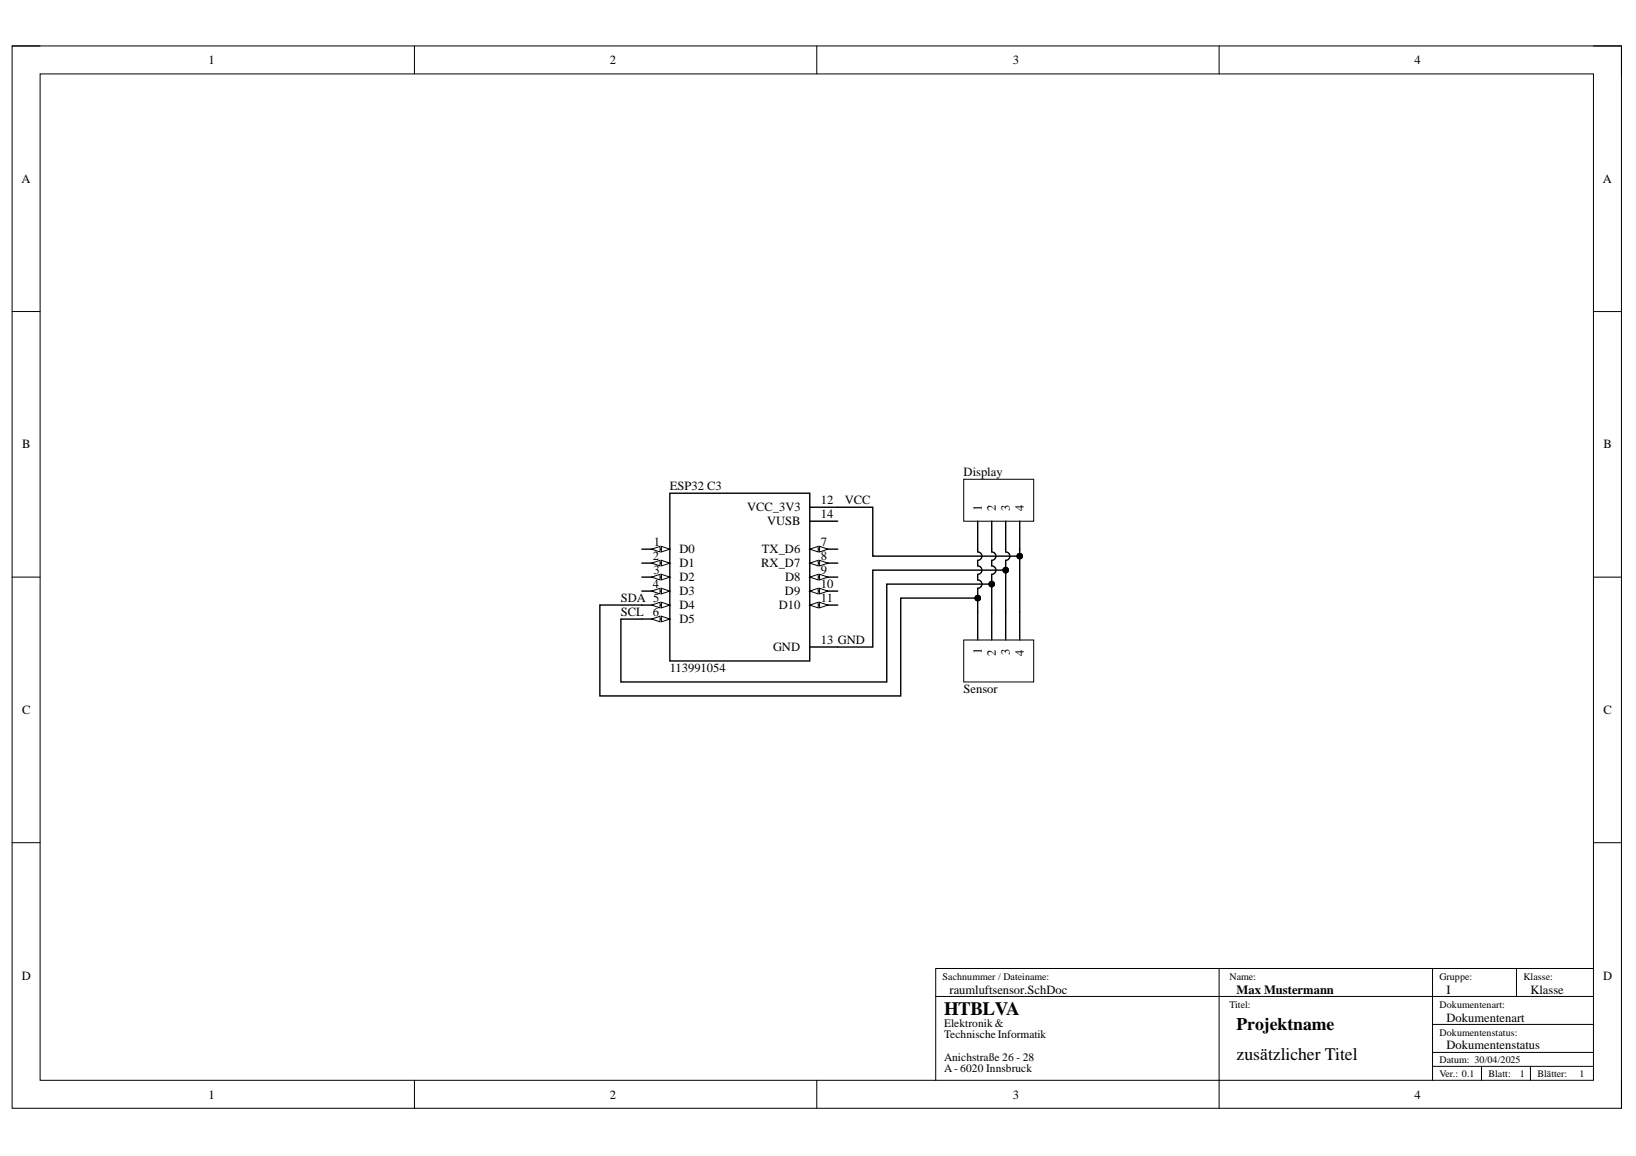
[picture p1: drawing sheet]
<svg xmlns="http://www.w3.org/2000/svg" width="297mm" height="210mm" viewBox="0 0 297 210" stroke-linecap="round" stroke-linejoin="round" font-family="sans-serif">
<path d="M2.2 8.3h292.2v192.9h-292.2z" fill="none" stroke="#000" stroke-width=".18"/>
<path d="M7.3 13.4h282v182.8h-282z" fill-rule="evenodd" fill="#fff"/>
<g fill="none" stroke="#000" stroke-width=".18">
<path d="M2.2 8.3h5.1M7.3 13.4h282v182.8h-282zM75.2 8.3v5.1M148.3 8.3v5.1M221.3 8.3v5.1M289.3 8.3h5.1v5.1M2.2 56.6h5.1M289.3 56.6h5.1M2.2 104.8h5.1M289.3 104.8h5.1M2.2 153h5.1M289.3 153h5.1"/>
<path d="M221.3 175.9v25.3M260.1 175.9v20.3M275.3 175.9v5M289.3 175.9h-119.4v20.3M75.2 196.2v5M148.3 196.2v5M169.9 180.9h119.4M260.1 186h29.2M260.1 193.6h29.2M260.1 191.1h29.2M269 193.6v2.6M277.9 193.6v2.6"/>
<path d="M294.4 196.2v5"/>
</g>
<path d="M121.6 89.6h25.4v30.4h-25.4z" fill-rule="evenodd" fill="#fff"/>
<path d="M116.5 99.7h5.1M121.6 89.6h25.4v30.4h-25.4z" fill="none" stroke="#000" stroke-width=".25"/>
<path d="M120.1 99.2l1.5 .5-1.5 .5z" fill="#fff"/>
<path d="M120.1 99.2l1.5 .5-1.5 .5z" fill="none" stroke="#000" stroke-width=".18"/>
<path d="M118.3 99.7l1.5-.5v1z" fill="#fff"/>
<path d="M118.3 99.7l1.5-.5v1z" fill="none" stroke="#000" stroke-width=".18"/>
<path d="M116.5 102.3h5.1" fill="none" stroke="#000" stroke-width=".25"/>
<path d="M120.1 101.7l1.5 .6-1.5 .5z" fill="#fff"/>
<path d="M120.1 101.7l1.5 .6-1.5 .5z" fill="none" stroke="#000" stroke-width=".18"/>
<path d="M118.3 102.3l1.5-.6v1.1z" fill="#fff"/>
<path d="M118.3 102.3l1.5-.6v1.1z" fill="none" stroke="#000" stroke-width=".18"/>
<path d="M116.5 104.8h5.1" fill="none" stroke="#000" stroke-width=".25"/>
<path d="M120.1 104.3l1.5 .5-1.5 .5z" fill="#fff"/>
<path d="M120.1 104.3l1.5 .5-1.5 .5z" fill="none" stroke="#000" stroke-width=".18"/>
<path d="M118.3 104.8l1.5-.5v1z" fill="#fff"/>
<path d="M118.3 104.8l1.5-.5v1z" fill="none" stroke="#000" stroke-width=".18"/>
<path d="M116.5 107.3h5.1" fill="none" stroke="#000" stroke-width=".25"/>
<path d="M120.1 106.8l1.5 .5-1.5 .5z" fill="#fff"/>
<path d="M120.1 106.8l1.5 .5-1.5 .5z" fill="none" stroke="#000" stroke-width=".18"/>
<path d="M118.3 107.3l1.5-.5v1z" fill="#fff"/>
<path d="M118.3 107.3l1.5-.5v1z" fill="none" stroke="#000" stroke-width=".18"/>
<path d="M116.5 109.9h5.1" fill="none" stroke="#000" stroke-width=".25"/>
<path d="M120.1 109.4l1.5 .5-1.5 .5z" fill="#fff"/>
<path d="M120.1 109.4l1.5 .5-1.5 .5z" fill="none" stroke="#000" stroke-width=".18"/>
<path d="M118.3 109.9l1.5-.5v1z" fill="#fff"/>
<path d="M118.3 109.9l1.5-.5v1z" fill="none" stroke="#000" stroke-width=".18"/>
<path d="M116.5 112.4h5.1" fill="none" stroke="#000" stroke-width=".25"/>
<path d="M120.1 111.9l1.5 .5-1.5 .5z" fill="#fff"/>
<path d="M120.1 111.9l1.5 .5-1.5 .5z" fill="none" stroke="#000" stroke-width=".18"/>
<path d="M118.3 112.4l1.5-.5v1z" fill="#fff"/>
<path d="M118.3 112.4l1.5-.5v1z" fill="none" stroke="#000" stroke-width=".18"/>
<path d="M147 92.1h5.1M147 94.6h5.1M147 99.7h5.1" fill="none" stroke="#000" stroke-width=".25"/>
<path d="M147 99.7l1.6-.5v1z" fill="#fff"/>
<path d="M147 99.7l1.6-.5v1z" fill="none" stroke="#000" stroke-width=".18"/>
<path d="M148.8 99.2l1.5 .5-1.5 .5z" fill="#fff"/>
<path d="M148.8 99.2l1.5 .5-1.5 .5z" fill="none" stroke="#000" stroke-width=".18"/>
<path d="M147 102.3h5.1" fill="none" stroke="#000" stroke-width=".25"/>
<path d="M147 102.3l1.6-.6v1.1z" fill="#fff"/>
<path d="M147 102.3l1.6-.6v1.1z" fill="none" stroke="#000" stroke-width=".18"/>
<path d="M148.8 101.7l1.5 .6-1.5 .5z" fill="#fff"/>
<path d="M148.8 101.7l1.5 .6-1.5 .5z" fill="none" stroke="#000" stroke-width=".18"/>
<path d="M147 104.8h5.1" fill="none" stroke="#000" stroke-width=".25"/>
<path d="M147 104.8l1.6-.5v1z" fill="#fff"/>
<path d="M147 104.8l1.6-.5v1z" fill="none" stroke="#000" stroke-width=".18"/>
<path d="M148.8 104.3l1.5 .5-1.5 .5z" fill="#fff"/>
<path d="M148.8 104.3l1.5 .5-1.5 .5z" fill="none" stroke="#000" stroke-width=".18"/>
<path d="M147 107.3h5.1" fill="none" stroke="#000" stroke-width=".25"/>
<path d="M147 107.3l1.6-.5v1z" fill="#fff"/>
<path d="M147 107.3l1.6-.5v1z" fill="none" stroke="#000" stroke-width=".18"/>
<path d="M148.8 106.8l1.5 .5-1.5 .5z" fill="#fff"/>
<path d="M148.8 106.8l1.5 .5-1.5 .5z" fill="none" stroke="#000" stroke-width=".18"/>
<path d="M147 109.9h5.1" fill="none" stroke="#000" stroke-width=".25"/>
<path d="M147 109.9l1.6-.5v1z" fill="#fff"/>
<path d="M147 109.9l1.6-.5v1z" fill="none" stroke="#000" stroke-width=".18"/>
<path d="M148.8 109.4l1.5 .5-1.5 .5z" fill="#fff"/>
<path d="M148.8 109.4l1.5 .5-1.5 .5z" fill="none" stroke="#000" stroke-width=".18"/>
<path d="M147 117.5h5.1" fill="none" stroke="#000" stroke-width=".25"/>
<path d="M175 87h12.7v7.6h-12.7z" fill-rule="evenodd" fill="#fff"/>
<path d="M175 87h12.7v7.6h-12.7z" fill="none" stroke="#000" stroke-width=".18"/>
<path d="M177.5 94.6v5.1M180.1 94.6v5.1M182.6 94.6v5.1M185.1 94.6v5.1" fill="none" stroke="#000" stroke-width=".25"/>
<path d="M175 116.2h12.7v7.6h-12.7z" fill-rule="evenodd" fill="#fff"/>
<g fill="none" stroke="#000" stroke-width=".18">
<path d="M175 116.2h12.7v7.6h-12.7z"/>
<circle cx="177.5" cy="108.6" r=".51"/>
<circle cx="180.1" cy="106.1" r=".51"/>
<circle cx="182.6" cy="103.5" r=".51"/>
<circle cx="185.1" cy="101" r=".51"/>
</g>
<path d="M152.1 92.1h6.4v8.9h26.6M177.5 99.7v.5a.76 .76 0 0 1 .8 .8 .76 .76 0 0 1-.8 .7v1.1a.77 .77 0 0 1 .8 .7 .77 .77 0 0 1-.8 .8v1a.76 .76 0 0 1 .8 .8 .76 .76 0 0 1-.8 .7v9.4M180.1 99.7v.5a.76 .76 0 0 1 .7 .8 .76 .76 0 0 1-.7 .7v1.1a.77 .77 0 0 1 .7 .7 .77 .77 0 0 1-.7 .8v11.9M182.6 99.7v.5a.76 .76 0 0 1 .8 .8 .76 .76 0 0 1-.8 .7v14.5M185.1 99.7v16.5M177.5 108.6h-14v17.8h-54.6v-16.5h7.6M180.1 106.1h-19.1v17.7h-48.3v-11.4h3.8M182.6 103.5h-24.1v14h-6.4" fill="none" stroke="#000" stroke-width=".25"/>
<g fill="#000">
<circle cx="177.5" cy="108.6" r=".51"/>
<circle cx="180.1" cy="106.1" r=".51"/>
<circle cx="182.6" cy="103.5" r=".51"/>
<circle cx="185.1" cy="101" r=".51"/>
</g>
<text font-size="3.4" x="171.4" y="184.2">HTBLVA</text>
<g font-size="3.2">
<text x="224.5" y="187">Projektname</text>
<text x="224.5" y="192.4">zusätzlicher Titel</text>
</g>
<g font-size="2.3">
<text x="37.8" y="11.6">1</text>
<text x="110.7" y="11.6">2</text>
<text x="183.9" y="11.6">3</text>
<text x="256.8" y="11.6">4</text>
<text x="3.9" y="33.2">A</text>
<text x="291" y="33.2">A</text>
<text x="4" y="81.4">B</text>
<text x="291.1" y="81.4">B</text>
<text x="121.6" y="89.1">ESP32 C3</text>
<text x="175" y="86.5">Display</text>
<text x="135.6" y="92.9">VCC_3V3</text>
<text x="139.3" y="95.4">VUSB</text>
<text x="149" y="91.6">12</text>
<text x="149" y="94.1">14</text>
<text x="153.4" y="91.6">VCC</text>
<text x="178.3" y="92.9" transform="rotate(-90 178.3 92.9)">1</text>
<text x="180.8" y="92.9" transform="rotate(-90 180.8 92.9)">2</text>
<text x="183.4" y="92.9" transform="rotate(-90 183.4 92.9)">3</text>
<text x="185.9" y="92.9" transform="rotate(-90 185.9 92.9)">4</text>
<text x="118.5" y="101.7">2</text>
<text x="118.7" y="99.2">1</text>
<text x="123.4" y="100.5">D0</text>
<text x="138.3" y="100.5">TX_D6</text>
<text x="149" y="99.2">7</text>
<text x="149" y="101.7">8</text>
<text x="118.5" y="106.8">4</text>
<text x="118.6" y="104.3">3</text>
<text x="123.4" y="103">D1</text>
<text x="123.4" y="105.5">D2</text>
<text x="138.2" y="103">RX_D7</text>
<text x="142.6" y="105.5">D8</text>
<text x="149" y="104.3">9</text>
<text x="149" y="106.8">10</text>
<text x="112.7" y="111.9">SCL</text>
<text x="112.7" y="109.3">SDA 5</text>
<text x="118.5" y="111.9">6</text>
<text x="123.4" y="108.1">D3</text>
<text x="123.4" y="110.6">D4</text>
<text x="123.4" y="113.1">D5</text>
<text x="141.4" y="110.6">D10</text>
<text x="142.5" y="108.1">D9</text>
<text x="149" y="109.3">11</text>
<text x="140.4" y="118.2">GND</text>
<text x="149" y="117">13 GND</text>
<text x="178.3" y="118.8" transform="rotate(-90 178.3 118.8)">1</text>
<text x="180.8" y="119" transform="rotate(-90 180.8 119)">2</text>
<text x="183.4" y="118.9" transform="rotate(-90 183.4 118.9)">3</text>
<text x="185.9" y="119" transform="rotate(-90 185.9 119)">4</text>
<text x="121.6" y="122">113991054</text>
<text x="175" y="125.8">Sensor</text>
<text x="4" y="129.7">C</text>
<text x="291.1" y="129.7">C</text>
<text x="4" y="177.9">D</text>
<text x="291.1" y="177.9">D</text>
<text x="172.4" y="180.4">raumluftsensor.SchDoc</text>
<text x="224.5" y="180.4">Max Mustermann</text>
<text x="262.6" y="180.4">I</text>
<text x="262.6" y="185.5">Dokumentenart</text>
<text x="277.9" y="180.4">Klasse</text>
<text x="262.6" y="190.6">Dokumentenstatus</text>
<text x="37.8" y="199.5">1</text>
<text x="110.7" y="199.5">2</text>
<text x="183.9" y="199.5">3</text>
<text x="256.8" y="199.5">4</text>
</g>
<g font-size="2.1">
<text x="171.4" y="186.5">Elektronik&amp;</text>
<text x="171.4" y="188.6">TechnischeInformatik</text>
<text x="171.4" y="192.6">Anichstraße 26 - 28</text>
<text x="171.4" y="194.7">A- 6020 Innsbruck</text>
</g>
<g font-size="1.8">
<text x="171.2" y="178">Sachnummer / Dateiname:</text>
<text x="223.2" y="178">Name:</text>
<text x="261.4" y="178">Gruppe:</text>
<text x="276.6" y="178">Klasse:</text>
<text x="223.2" y="183">Titel:</text>
<text x="261.4" y="183">Dokumentenart:</text>
<text x="261.4" y="188.1">Dokumentenstatus:</text>
<text x="261.4" y="193">Datum: 30/04/2025</text>
<text x="261.4" y="195.5">Ver.: 0.1</text>
<text x="270.3" y="195.5">Blatt:</text>
<text x="275.9" y="195.5">1</text>
<text x="279.1" y="195.5">Blätter:</text>
<text x="286.8" y="195.5">1</text>
</g>
</svg>
